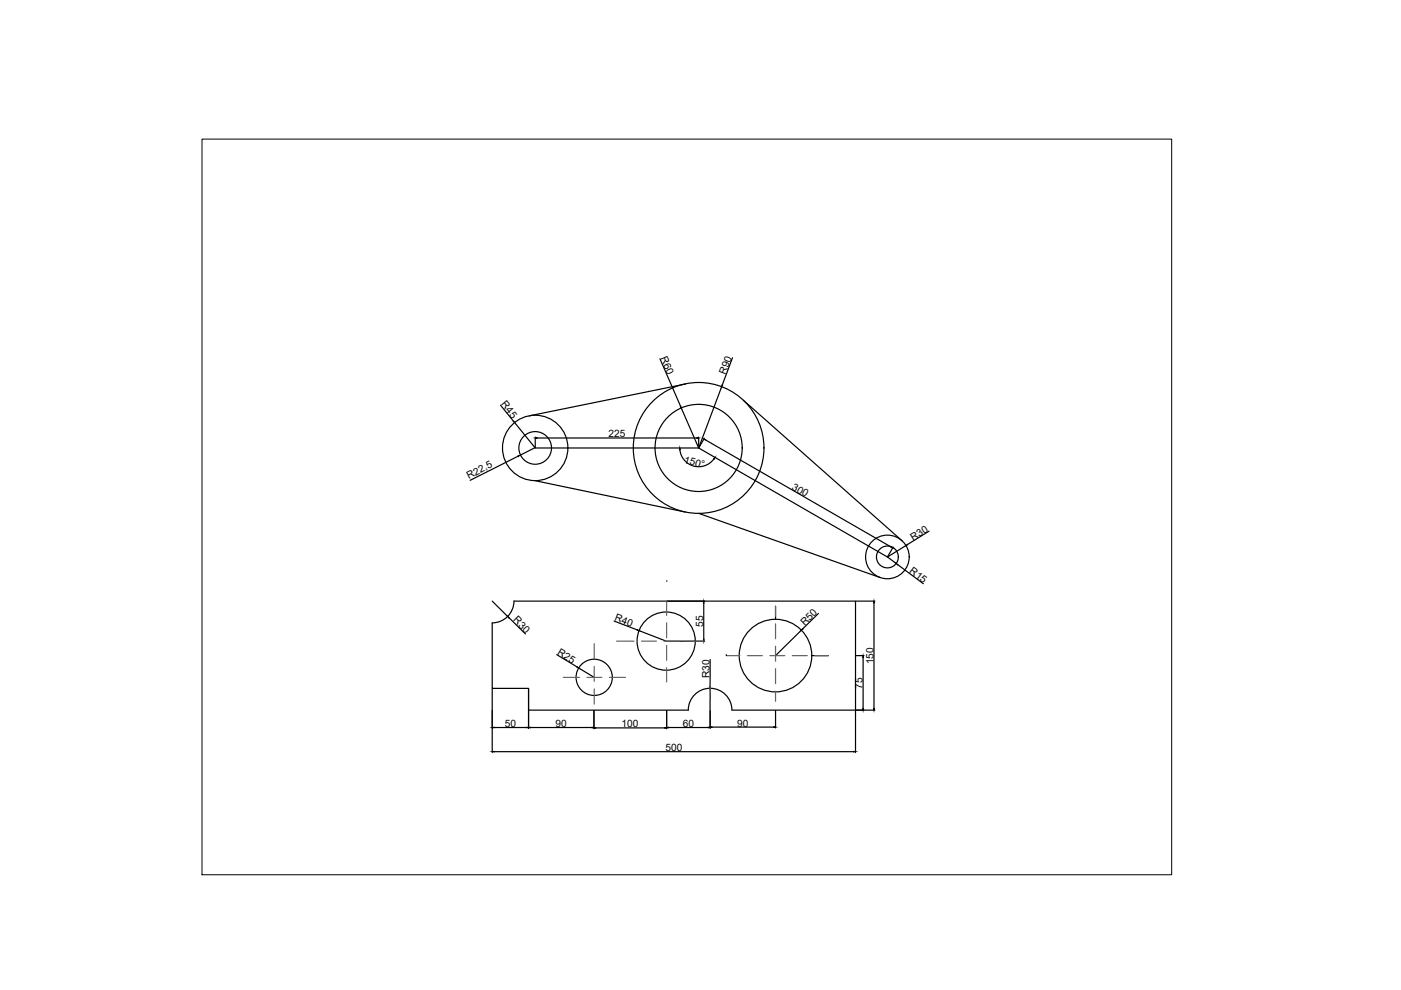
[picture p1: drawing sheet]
<svg xmlns="http://www.w3.org/2000/svg" width="297mm" height="210mm" viewBox="0 0 297 210" stroke-linecap="round" stroke-linejoin="round" font-family="sans-serif">
<!-- layer: 0 -->
<g fill="none" stroke="#000" stroke-width=".25">
<path d="M139.9 76.1l4.4 10.1M155.3 75.8l-2.2 5.8M106.1 85.9l2.8 3.4M109.1 89.6l4.4 5.4h34.6l40.1 23.1M109.9 96.7l-10.2 5.1M113.3 95l-3.1 1.5M113.5 92.7v2.2M113.9 92.9h33.9M144.1 95.4a4 4 0 0 0 3 3.4 4 4 0 0 0 4.3-1.5M145.4 81.4l-33.2 6.8M148.1 92.7v2.2M149.3 92.9l-1.1 2"/>
<path d="M149.6 93.3l39.3 22.7M153 82l-4.9 13-3.7-8.5M157.6 84.9l33.7 29.8M113.5 101.9l31.8 6.7M148.1 108.8l38.5 13.7M188.2 118.1l1.8 1.4M189.4 116l-1.2 2M190.3 119.7l5.5 4.1M192.1 115.7l-3.9 2.4M197 112.6l-4.6 2.9M104.4 127.5l3.2 3.2M107.9 131l3.5 3.4"/>
<path d="M109 127.5h72.4v23.1h-26.2M109 127.4a4.7 4.7 0 0 1-4.6 4.7v13.9h7.7v4.6h33.9M118 138.8l4.4 2.6M130.2 131.7l5 1.9M135.5 133.7l5.8 2.2M141.4 135.9h8M141.4 127.5h8M141.4 123.1l-.1 .1M149.2 127.8v7.7M150.6 139.8v5.7M154 139h.1M164.4 128.5v2.8"/>
<path d="M169.9 133.6l-5.5 5.4M172.1 139h3.5M173.5 130.1l-3.3 3.2M181.5 127.5h4M181.5 139h1.7M183 139.4v10.8M185.3 127.8v22.4M104.4 146v13.6M104.7 154.2h7M104.7 159.4h76.3M112.1 146v8.4M112.4 154.2h13.1"/>
<path d="M122.7 141.6l3.3 2M125.9 150.7v3.8M126.3 154.3h14.6M141.3 150.7v3.8M141.7 154.2h8.5M145.9 150.6a4.6 4.6 0 0 1 4.7-4.7 4.6 4.6 0 0 1 4.6 4.7M150.6 146v4.6M150.6 150.7v3.7M150.9 154.2h13.1M164.4 150.7v3.7M181.4 150.7v8.9M181.5 150.6h4"/>
<circle cx="113.5" cy="95" r="6.9"/>
<circle cx="113.5" cy="95" r="3.5"/>
<circle cx="148.1" cy="95" r="13.9"/>
<circle cx="148.1" cy="95" r="9.2"/>
<circle cx="188.1" cy="118.1" r="4.6"/>
<circle cx="188.1" cy="118.1" r="2.32"/>
<circle cx="141.2" cy="135.9" r="6.2"/>
<circle cx="164.4" cy="139" r="7.7"/>
<circle cx="126" cy="143.6" r="3.8"/>
</g>
<g fill="#000" stroke="#000" stroke-width=".21">
<path d="M108.8 89.4l.1-.1 .2 .3zM109.8 96.7l.4-.2-.3 .3zM113.5 92.9l.4-.1v.1zM144.1 95l.1 .4h-.1zM144.2 86.2l.2-.1v.4zM147.8 92.8l.3 .1h-.3zM149.3 93.1l.3 .1-.1 .1zM151.6 97l-.2 .4-.1-.1zM153.1 81.6l.1 .1-.2 .3zM189 115.9l.3 .3-.4-.2zM190 119.5l.4 .2-.1 .1zM192.1 115.7l.3-.3 .1 .1z"/>
<path d="M107.6 130.7l.4 .2-.1 .1zM135.2 133.5l.3 .2-.4-.1zM149.2 127.5l.1 .3h-.2zM149.1 135.5h.2l-.1 .4zM170.1 133.3l.2 .1-.4 .2zM183 139l.1 .4h-.2zM185.3 127.5l.1 .3h-.2zM104.4 154.2h.3v.1zM104.4 159.4l.3-.1v.1zM111.7 154.2h.4l-.4 .1zM112.1 154.2h.3v.1zM122.4 141.4l.3 .2-.4-.1z"/>
<path d="M125.5 154.2h.4l-.4 .1zM125.9 154.3h.4v.1zM140.9 154.3h.4l-.4 .1zM141.3 154.2h.4v.1zM150.2 154.2h.4l-.4 .1zM150.5 145.5h.1v.5zM150.6 154.2l.3-.1v.1zM164 154.1l.4 .1h-.4zM181 159.3l.4 .1h-.4zM182.9 150.2h.2l-.1 .4zM185.2 150.2h.2l-.1 .4z"/>
</g>
<g fill="none" stroke="#636466" stroke-width=".25">
<path d="M126 136.5v3.2M130.7 135.9h3.7M136 135.9h3.2M140.8 135.9h3.1M141.3 127.5v3M141.3 132.1v3.1M141.3 136.8v3.2M145.5 135.9h3.7M154 139h2.9M158.5 139h3.1M163.2 139h3.2M164.4 128.5v2.2"/>
<path d="M164.4 132.3v3.1M164.4 137v3.2M168 139h3.2M172.7 139h2.9M119.4 143.6h3.5M124.4 143.6h3.2M126 141.3v3.2M126 146.1v3.2M129.2 143.6h3.4M141.3 141.6v3M150.6 144.4v2.3M150.6 148.3v2.3"/>
<path d="M164.4 141.8v3.2M164.4 146.5v2.2"/>
</g>
<path d="M42.8 29.5h205.6v156h-205.6z" fill="none" stroke="#000" stroke-width=".21"/>
<g font-size="2.2">
<text x="140" y="76" transform="rotate(67 140 76)">R60</text>
<text x="153.8" y="79.5" transform="rotate(-69 153.8 79.5)">R90</text>
<text x="106.2" y="85.8" transform="rotate(51 106.2 85.8)">R45</text>
<text x="129" y="92.8">225</text>
<text x="99.4" y="101.5" transform="rotate(-27 99.4 101.5)">R22,5</text>
<text x="144.9" y="98.1" transform="rotate(15 144.9 98.1)">150°</text>
<text x="167.8" y="103.6" transform="rotate(30 167.8 103.6)">300</text>
<text x="193.6" y="114.6" transform="rotate(-32 193.6 114.6)">R30</text>
<text x="192.7" y="121.3" transform="rotate(37 192.7 121.3)">R15</text>
<text x="108.7" y="131.6" transform="rotate(45 108.7 131.6)">R30</text>
<text x="130.2" y="131.5" transform="rotate(21 130.2 131.5)">R40</text>
<text x="149.1" y="132.9" transform="rotate(-90 149.1 132.9)">55</text>
<text x="170.6" y="132.7" transform="rotate(-45 170.6 132.7)">R50</text>
<text x="118" y="138.6" transform="rotate(31 118 138.6)">R25</text>
<text x="150.4" y="143.8" transform="rotate(-90 150.4 143.8)">R30</text>
<text x="185.2" y="140.9" transform="rotate(-90 185.2 140.9)">150</text>
<text x="182.9" y="146" transform="rotate(-90 182.9 146)">75</text>
<text x="107" y="154.1">50</text>
<text x="117.8" y="154.1">90</text>
<text x="131.8" y="154.2">100</text>
<text x="144.8" y="154.1">60</text>
<text x="156.3" y="154">90</text>
<text x="141.1" y="159.3">500</text>
</g>
</svg>
